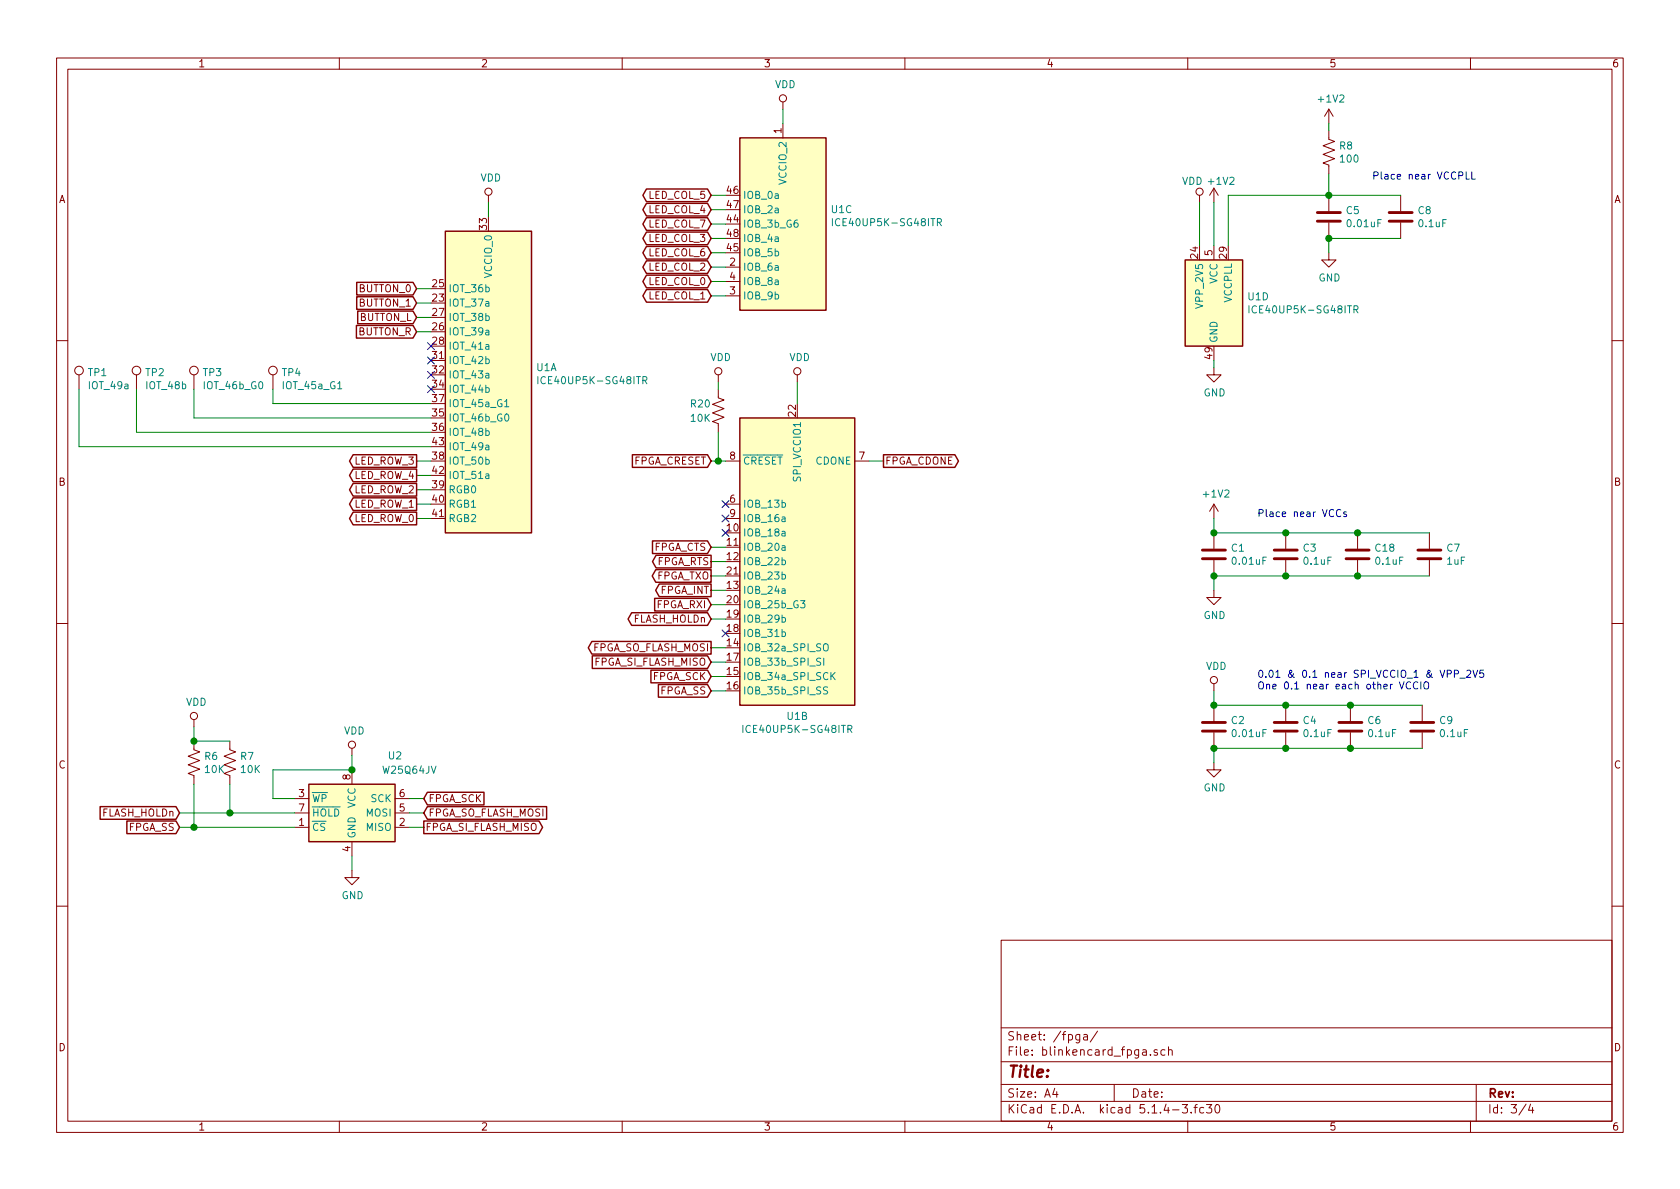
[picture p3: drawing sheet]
EESchema Schematic File Version 4
LIBS:blinkencard-cache
EELAYER 30 0
EELAYER END
$Descr A4 11693 8268
encoding utf-8
Sheet 3 4
Title ""
Date ""
Rev ""
Comp ""
Comment1 ""
Comment2 ""
Comment3 ""
Comment4 ""
$EndDescr
$Comp
L FPGA_Lattice:ICE40UP5K-SG48ITR U1
U 2 1
P 5550 3900
F 0 "U1" H 5550 2825 50  0000 C CNN
F 1 "ICE40UP5K-SG48ITR" H 5550 2734 50  0000 C CNN
F 2 "Package_DFN_QFN:QFN-48-1EP_7x7mm_P0.5mm_EP5.6x5.6mm_ThermalVias" H 5550 2550 50  0001 C CNN
F 3 "http://www.latticesemi.com/Products/FPGAandCPLD/iCE40Ultra" H 5150 4900 50  0001 C CNN
	2    5550 3900
	1    0    0    -1  
$EndComp
$Comp
L FPGA_Lattice:ICE40UP5K-SG48ITR U1
U 3 1
P 5450 1550
F 0 "U1" H 5780 1653 50  0000 L CNN
F 1 "ICE40UP5K-SG48ITR" H 5780 1562 50  0000 L CNN
F 2 "Package_DFN_QFN:QFN-48-1EP_7x7mm_P0.5mm_EP5.6x5.6mm_ThermalVias" H 5450 200 50  0001 C CNN
F 3 "http://www.latticesemi.com/Products/FPGAandCPLD/iCE40Ultra" H 5050 2550 50  0001 C CNN
	3    5450 1550
	1    0    0    -1  
$EndComp
$Comp
L FPGA_Lattice:ICE40UP5K-SG48ITR U1
U 4 1
P 8450 2100
F 0 "U1" H 8680 2146 50  0000 L CNN
F 1 "ICE40UP5K-SG48ITR" H 8680 2055 50  0000 L CNN
F 2 "Package_DFN_QFN:QFN-48-1EP_7x7mm_P0.5mm_EP5.6x5.6mm_ThermalVias" H 8450 750 50  0001 C CNN
F 3 "http://www.latticesemi.com/Products/FPGAandCPLD/iCE40Ultra" H 8050 3100 50  0001 C CNN
	4    8450 2100
	1    0    0    -1  
$EndComp
Text GLabel 2900 3600 0    50   Output ~ 0
LED_ROW_0
Text GLabel 2900 3400 0    50   Output ~ 0
LED_ROW_2
Text GLabel 2900 3200 0    50   Output ~ 0
LED_ROW_3
Wire Wire Line
	3000 3200 2900 3200
Wire Wire Line
	3000 3300 2900 3300
Wire Wire Line
	3000 3400 2900 3400
Wire Wire Line
	3000 3500 2900 3500
Wire Wire Line
	3000 3600 2900 3600
Text GLabel 4950 2050 0    50   3State ~ 0
LED_COL_1
Text GLabel 4950 1950 0    50   3State ~ 0
LED_COL_0
Text GLabel 4950 1850 0    50   3State ~ 0
LED_COL_2
Text GLabel 4950 1750 0    50   3State ~ 0
LED_COL_6
Text GLabel 4950 1650 0    50   3State ~ 0
LED_COL_3
Text GLabel 4950 1550 0    50   3State ~ 0
LED_COL_7
Text GLabel 4950 1450 0    50   3State ~ 0
LED_COL_4
Text GLabel 4950 1350 0    50   3State ~ 0
LED_COL_5
Wire Wire Line
	4950 1350 5050 1350
Wire Wire Line
	5050 1450 4950 1450
Wire Wire Line
	5050 1550 4950 1550
Wire Wire Line
	5050 1650 4950 1650
Wire Wire Line
	5050 1750 4950 1750
Wire Wire Line
	5050 1850 4950 1850
Wire Wire Line
	5050 1950 4950 1950
Wire Wire Line
	5050 2050 4950 2050
Text GLabel 4950 4000 0    50   Output ~ 0
FPGA_TXO
Text GLabel 4950 4200 0    50   Input ~ 0
FPGA_RXI
Wire Wire Line
	4950 4000 5050 4000
Wire Wire Line
	4950 4200 5050 4200
Text GLabel 4950 4100 0    50   Output ~ 0
FPGA_INT
Wire Wire Line
	5050 4100 4950 4100
$Comp
L power:+1V2 #PWR011
U 1 1
P 8450 1400
F 0 "#PWR011" H 8450 1250 50  0001 C CNN
F 1 "+1V2" H 8500 1550 50  0000 C CNN
F 2 "" H 8450 1400 50  0001 C CNN
F 3 "" H 8450 1400 50  0001 C CNN
	1    8450 1400
	1    0    0    -1  
$EndComp
$Comp
L power:VDD #PWR09
U 1 1
P 8350 1400
F 0 "#PWR09" H 8350 1250 50  0001 C CNN
F 1 "VDD" H 8300 1550 50  0000 C CNN
F 2 "" H 8350 1400 50  0001 C CNN
F 3 "" H 8350 1400 50  0001 C CNN
	1    8350 1400
	1    0    0    -1  
$EndComp
Wire Wire Line
	8350 1400 8350 1700
$Comp
L power:GND #PWR010
U 1 1
P 8450 2550
F 0 "#PWR010" H 8450 2300 50  0001 C CNN
F 1 "GND" H 8455 2377 50  0000 C CNN
F 2 "" H 8450 2550 50  0001 C CNN
F 3 "" H 8450 2550 50  0001 C CNN
	1    8450 2550
	1    0    0    -1  
$EndComp
Wire Wire Line
	8450 2500 8450 2550
$Comp
L power:VDD #PWR08
U 1 1
P 5550 2650
F 0 "#PWR08" H 5550 2500 50  0001 C CNN
F 1 "VDD" H 5567 2823 50  0000 C CNN
F 2 "" H 5550 2650 50  0001 C CNN
F 3 "" H 5550 2650 50  0001 C CNN
	1    5550 2650
	1    0    0    -1  
$EndComp
$Comp
L power:VDD #PWR07
U 1 1
P 5450 750
F 0 "#PWR07" H 5450 600 50  0001 C CNN
F 1 "VDD" H 5467 923 50  0000 C CNN
F 2 "" H 5450 750 50  0001 C CNN
F 3 "" H 5450 750 50  0001 C CNN
	1    5450 750 
	1    0    0    -1  
$EndComp
$Comp
L power:VDD #PWR06
U 1 1
P 3400 1400
F 0 "#PWR06" H 3400 1250 50  0001 C CNN
F 1 "VDD" H 3417 1573 50  0000 C CNN
F 2 "" H 3400 1400 50  0001 C CNN
F 3 "" H 3400 1400 50  0001 C CNN
	1    3400 1400
	1    0    0    -1  
$EndComp
Wire Wire Line
	3400 1400 3400 1500
Wire Wire Line
	5450 750  5450 850 
Text GLabel 2900 2000 0    50   Input ~ 0
BUTTON_0
Text GLabel 2900 2100 0    50   Input ~ 0
BUTTON_1
Text GLabel 2900 2200 0    50   Input ~ 0
BUTTON_L
Text GLabel 2900 2300 0    50   Input ~ 0
BUTTON_R
Wire Wire Line
	3000 2000 2900 2000
Wire Wire Line
	2900 2100 3000 2100
Wire Wire Line
	3000 2200 2900 2200
Wire Wire Line
	2900 2300 3000 2300
Text GLabel 6150 3200 2    50   Output ~ 0
FPGA_CDONE
Text GLabel 4950 3200 0    50   Input ~ 0
FPGA_CRESET
Wire Wire Line
	4950 3200 5000 3200
Wire Wire Line
	6050 3200 6150 3200
$Comp
L Connector:TestPoint TP4
U 1 1
P 1900 2700
F 0 "TP4" H 1958 2818 50  0000 L CNN
F 1 "IOT_45a_G1" H 1958 2727 50  0000 L CNN
F 2 "TestPoint:TestPoint_Pad_D1.5mm" H 2100 2700 50  0001 C CNN
F 3 "~" H 2100 2700 50  0001 C CNN
	1    1900 2700
	1    0    0    -1  
$EndComp
$Comp
L Connector:TestPoint TP3
U 1 1
P 1350 2700
F 0 "TP3" H 1408 2818 50  0000 L CNN
F 1 "IOT_46b_G0" H 1408 2727 50  0000 L CNN
F 2 "TestPoint:TestPoint_Pad_D1.5mm" H 1550 2700 50  0001 C CNN
F 3 "~" H 1550 2700 50  0001 C CNN
	1    1350 2700
	1    0    0    -1  
$EndComp
Wire Wire Line
	1900 2800 1900 2700
Wire Wire Line
	1350 2900 1350 2700
NoConn ~ 3000 2400
NoConn ~ 3000 2500
NoConn ~ 3000 2600
NoConn ~ 3000 2700
$Comp
L Device:C C1
U 1 1
P 8450 3850
F 0 "C1" H 8565 3896 50  0000 L CNN
F 1 "0.01uF" H 8565 3805 50  0000 L CNN
F 2 "Capacitor_SMD:C_0805_2012Metric" H 8488 3700 50  0001 C CNN
F 3 "~" H 8450 3850 50  0001 C CNN
	1    8450 3850
	1    0    0    -1  
$EndComp
$Comp
L Device:C C3
U 1 1
P 8950 3850
F 0 "C3" H 9065 3896 50  0000 L CNN
F 1 "0.1uF" H 9065 3805 50  0000 L CNN
F 2 "Capacitor_SMD:C_0805_2012Metric" H 8988 3700 50  0001 C CNN
F 3 "~" H 8950 3850 50  0001 C CNN
	1    8950 3850
	1    0    0    -1  
$EndComp
$Comp
L power:+1V2 #PWR015
U 1 1
P 8450 3600
F 0 "#PWR015" H 8450 3450 50  0001 C CNN
F 1 "+1V2" H 8465 3773 50  0000 C CNN
F 2 "" H 8450 3600 50  0001 C CNN
F 3 "" H 8450 3600 50  0001 C CNN
	1    8450 3600
	1    0    0    -1  
$EndComp
$Comp
L Device:C C7
U 1 1
P 9950 3850
F 0 "C7" H 10065 3896 50  0000 L CNN
F 1 "1uF" H 10065 3805 50  0000 L CNN
F 2 "Capacitor_SMD:C_0805_2012Metric" H 9988 3700 50  0001 C CNN
F 3 "~" H 9950 3850 50  0001 C CNN
	1    9950 3850
	1    0    0    -1  
$EndComp
$Comp
L power:GND #PWR016
U 1 1
P 8450 4100
F 0 "#PWR016" H 8450 3850 50  0001 C CNN
F 1 "GND" H 8455 3927 50  0000 C CNN
F 2 "" H 8450 4100 50  0001 C CNN
F 3 "" H 8450 4100 50  0001 C CNN
	1    8450 4100
	1    0    0    -1  
$EndComp
Wire Wire Line
	8450 3600 8450 3700
Wire Wire Line
	8450 4000 8450 4100
Wire Wire Line
	8450 3700 8950 3700
Connection ~ 8450 3700
Wire Wire Line
	8950 3700 9450 3700
Connection ~ 8950 3700
Wire Wire Line
	9450 4000 8950 4000
Wire Wire Line
	8950 4000 8450 4000
Connection ~ 8950 4000
Connection ~ 8450 4000
Wire Wire Line
	8450 1400 8450 1700
Connection ~ 9250 1350
Wire Wire Line
	9250 1350 9250 1200
Wire Wire Line
	9250 850  9250 900 
$Comp
L Device:R_US R8
U 1 1
P 9250 1050
F 0 "R8" H 9318 1096 50  0000 L CNN
F 1 "100" H 9318 1005 50  0000 L CNN
F 2 "Resistor_SMD:R_0603_1608Metric" V 9290 1040 50  0001 C CNN
F 3 "~" H 9250 1050 50  0001 C CNN
	1    9250 1050
	1    0    0    -1  
$EndComp
Connection ~ 9250 1650
Wire Wire Line
	9750 1650 9250 1650
Wire Wire Line
	9250 1350 9750 1350
Wire Wire Line
	9250 1650 9250 1750
$Comp
L power:GND #PWR020
U 1 1
P 9250 1750
F 0 "#PWR020" H 9250 1500 50  0001 C CNN
F 1 "GND" H 9255 1577 50  0000 C CNN
F 2 "" H 9250 1750 50  0001 C CNN
F 3 "" H 9250 1750 50  0001 C CNN
	1    9250 1750
	1    0    0    -1  
$EndComp
$Comp
L power:+1V2 #PWR019
U 1 1
P 9250 850
F 0 "#PWR019" H 9250 700 50  0001 C CNN
F 1 "+1V2" H 9265 1023 50  0000 C CNN
F 2 "" H 9250 850 50  0001 C CNN
F 3 "" H 9250 850 50  0001 C CNN
	1    9250 850 
	1    0    0    -1  
$EndComp
$Comp
L Device:C C8
U 1 1
P 9750 1500
F 0 "C8" H 9865 1546 50  0000 L CNN
F 1 "0.1uF" H 9865 1455 50  0000 L CNN
F 2 "Capacitor_SMD:C_0805_2012Metric" H 9788 1350 50  0001 C CNN
F 3 "~" H 9750 1500 50  0001 C CNN
	1    9750 1500
	1    0    0    -1  
$EndComp
$Comp
L Device:C C5
U 1 1
P 9250 1500
F 0 "C5" H 9365 1546 50  0000 L CNN
F 1 "0.01uF" H 9365 1455 50  0000 L CNN
F 2 "Capacitor_SMD:C_0805_2012Metric" H 9288 1350 50  0001 C CNN
F 3 "~" H 9250 1500 50  0001 C CNN
	1    9250 1500
	1    0    0    -1  
$EndComp
Wire Wire Line
	8550 1700 8550 1350
Wire Wire Line
	8550 1350 9250 1350
$Comp
L Device:C C2
U 1 1
P 8450 5050
F 0 "C2" H 8565 5096 50  0000 L CNN
F 1 "0.01uF" H 8565 5005 50  0000 L CNN
F 2 "Capacitor_SMD:C_0805_2012Metric" H 8488 4900 50  0001 C CNN
F 3 "~" H 8450 5050 50  0001 C CNN
	1    8450 5050
	1    0    0    -1  
$EndComp
$Comp
L Device:C C4
U 1 1
P 8950 5050
F 0 "C4" H 9065 5096 50  0000 L CNN
F 1 "0.1uF" H 9065 5005 50  0000 L CNN
F 2 "Capacitor_SMD:C_0805_2012Metric" H 8988 4900 50  0001 C CNN
F 3 "~" H 8950 5050 50  0001 C CNN
	1    8950 5050
	1    0    0    -1  
$EndComp
$Comp
L power:GND #PWR018
U 1 1
P 8450 5300
F 0 "#PWR018" H 8450 5050 50  0001 C CNN
F 1 "GND" H 8455 5127 50  0000 C CNN
F 2 "" H 8450 5300 50  0001 C CNN
F 3 "" H 8450 5300 50  0001 C CNN
	1    8450 5300
	1    0    0    -1  
$EndComp
Wire Wire Line
	8450 4800 8450 4900
Wire Wire Line
	8450 5200 8450 5300
Wire Wire Line
	8450 4900 8950 4900
Connection ~ 8450 4900
Wire Wire Line
	8950 5200 8450 5200
Connection ~ 8450 5200
$Comp
L power:VDD #PWR017
U 1 1
P 8450 4800
F 0 "#PWR017" H 8450 4650 50  0001 C CNN
F 1 "VDD" H 8467 4973 50  0000 C CNN
F 2 "" H 8450 4800 50  0001 C CNN
F 3 "" H 8450 4800 50  0001 C CNN
	1    8450 4800
	1    0    0    -1  
$EndComp
$Comp
L Device:C C9
U 1 1
P 9900 5050
F 0 "C9" H 10015 5096 50  0000 L CNN
F 1 "0.1uF" H 10015 5005 50  0000 L CNN
F 2 "Capacitor_SMD:C_0805_2012Metric" H 9938 4900 50  0001 C CNN
F 3 "~" H 9900 5050 50  0001 C CNN
	1    9900 5050
	1    0    0    -1  
$EndComp
Wire Wire Line
	9400 4900 9900 4900
Wire Wire Line
	9900 5200 9400 5200
Wire Wire Line
	8950 4900 9400 4900
Connection ~ 8950 4900
Connection ~ 9400 4900
Connection ~ 9400 5200
Wire Wire Line
	8950 5200 9400 5200
Connection ~ 8950 5200
Text Notes 8750 4800 0    50   ~ 0
0.01 & 0.1 near SPI_VCCIO_1 & VPP_2V5\nOne 0.1 near each other VCCIO
Text Notes 8750 3600 0    50   ~ 0
Place near VCCs
Text Notes 9550 1250 0    50   ~ 0
Place near VCCPLL
$Comp
L Memory_EEPROM:25LCxxx U2
U 1 1
P 2450 5650
F 0 "U2" H 2750 6050 50  0000 C CNN
F 1 "W25Q64JV" H 2850 5950 50  0000 C CNN
F 2 "Package_SO:SOIC-8_5.275x5.275mm_P1.27mm" H 2450 5650 50  0001 C CNN
F 3 "https://www.mouser.com/datasheet/2/949/w25q64jv_revj_03272018_plus-1489671.pdf" H 2450 5650 50  0001 C CNN
	1    2450 5650
	1    0    0    -1  
$EndComp
Wire Wire Line
	1900 5350 2450 5350
Wire Wire Line
	2050 5550 1900 5550
Wire Wire Line
	1900 5550 1900 5350
$Comp
L Device:R_US R6
U 1 1
P 1350 5300
F 0 "R6" H 1418 5346 50  0000 L CNN
F 1 "10K" H 1418 5255 50  0000 L CNN
F 2 "Resistor_SMD:R_0603_1608Metric" V 1390 5290 50  0001 C CNN
F 3 "~" H 1350 5300 50  0001 C CNN
	1    1350 5300
	1    0    0    -1  
$EndComp
$Comp
L power:VDD #PWR013
U 1 1
P 2450 5250
F 0 "#PWR013" H 2450 5100 50  0001 C CNN
F 1 "VDD" H 2467 5423 50  0000 C CNN
F 2 "" H 2450 5250 50  0001 C CNN
F 3 "" H 2450 5250 50  0001 C CNN
	1    2450 5250
	1    0    0    -1  
$EndComp
$Comp
L power:VDD #PWR012
U 1 1
P 1350 5050
F 0 "#PWR012" H 1350 4900 50  0001 C CNN
F 1 "VDD" H 1367 5223 50  0000 C CNN
F 2 "" H 1350 5050 50  0001 C CNN
F 3 "" H 1350 5050 50  0001 C CNN
	1    1350 5050
	1    0    0    -1  
$EndComp
Wire Wire Line
	2450 5250 2450 5350
Connection ~ 2450 5350
$Comp
L power:GND #PWR014
U 1 1
P 2450 6050
F 0 "#PWR014" H 2450 5800 50  0001 C CNN
F 1 "GND" H 2455 5877 50  0000 C CNN
F 2 "" H 2450 6050 50  0001 C CNN
F 3 "" H 2450 6050 50  0001 C CNN
	1    2450 6050
	1    0    0    -1  
$EndComp
Wire Wire Line
	2450 5950 2450 6050
Text GLabel 4950 4500 0    50   Output ~ 0
FPGA_SO_FLASH_MOSI
Text GLabel 4950 4600 0    50   Input ~ 0
FPGA_SI_FLASH_MISO
Text GLabel 4950 4700 0    50   Input ~ 0
FPGA_SCK
Text GLabel 4950 4800 0    50   Input ~ 0
FPGA_SS
Wire Wire Line
	5050 4500 4950 4500
Wire Wire Line
	4950 4600 5050 4600
Wire Wire Line
	5050 4700 4950 4700
Wire Wire Line
	4950 4800 5050 4800
Text GLabel 2950 5750 2    50   Output ~ 0
FPGA_SI_FLASH_MISO
Text GLabel 2950 5650 2    50   Input ~ 0
FPGA_SO_FLASH_MOSI
Text GLabel 2950 5550 2    50   Input ~ 0
FPGA_SCK
Text GLabel 1250 5750 0    50   Input ~ 0
FPGA_SS
Wire Wire Line
	2950 5550 2850 5550
Wire Wire Line
	2950 5650 2850 5650
Wire Wire Line
	2950 5750 2850 5750
Wire Wire Line
	1350 5150 1350 5050
Wire Wire Line
	1250 5750 1350 5750
$Comp
L Device:R_US R7
U 1 1
P 1600 5300
F 0 "R7" H 1668 5346 50  0000 L CNN
F 1 "10K" H 1668 5255 50  0000 L CNN
F 2 "Resistor_SMD:R_0603_1608Metric" V 1640 5290 50  0001 C CNN
F 3 "~" H 1600 5300 50  0001 C CNN
	1    1600 5300
	1    0    0    -1  
$EndComp
Text GLabel 1250 5650 0    50   Input ~ 0
FLASH_HOLDn
Wire Wire Line
	1250 5650 1600 5650
Wire Wire Line
	1350 5450 1350 5750
Connection ~ 1350 5750
Wire Wire Line
	1600 5150 1350 5150
Connection ~ 1350 5150
Wire Wire Line
	1350 5750 2050 5750
Wire Wire Line
	1600 5450 1600 5650
Connection ~ 1600 5650
Wire Wire Line
	1600 5650 2050 5650
Text GLabel 4950 4300 0    50   BiDi ~ 0
FLASH_HOLDn
Wire Wire Line
	5050 4300 4950 4300
NoConn ~ 5050 4400
$Comp
L FPGA_Lattice:ICE40UP5K-SG48ITR U1
U 1 1
P 3400 2600
F 0 "U1" H 3730 2653 50  0000 L CNN
F 1 "ICE40UP5K-SG48ITR" H 3730 2562 50  0000 L CNN
F 2 "Package_DFN_QFN:QFN-48-1EP_7x7mm_P0.5mm_EP5.6x5.6mm_ThermalVias" H 3400 1250 50  0001 C CNN
F 3 "http://www.latticesemi.com/Products/FPGAandCPLD/iCE40Ultra" H 3000 3600 50  0001 C CNN
	1    3400 2600
	1    0    0    -1  
$EndComp
$Comp
L Connector:TestPoint TP1
U 1 1
P 550 2700
F 0 "TP1" H 608 2818 50  0000 L CNN
F 1 "IOT_49a" H 608 2727 50  0000 L CNN
F 2 "TestPoint:TestPoint_Pad_D1.5mm" H 750 2700 50  0001 C CNN
F 3 "~" H 750 2700 50  0001 C CNN
	1    550  2700
	1    0    0    -1  
$EndComp
Wire Wire Line
	550  3100 550  2700
$Comp
L Connector:TestPoint TP2
U 1 1
P 950 2700
F 0 "TP2" H 1008 2818 50  0000 L CNN
F 1 "IOT_48b" H 1008 2727 50  0000 L CNN
F 2 "TestPoint:TestPoint_Pad_D1.5mm" H 1150 2700 50  0001 C CNN
F 3 "~" H 1150 2700 50  0001 C CNN
	1    950  2700
	1    0    0    -1  
$EndComp
Wire Wire Line
	950  3000 950  2700
Wire Wire Line
	1900 2800 3000 2800
Wire Wire Line
	1350 2900 3000 2900
Wire Wire Line
	950  3000 3000 3000
Wire Wire Line
	550  3100 3000 3100
Text GLabel 4950 3900 0    50   Output ~ 0
FPGA_RTS
Text GLabel 4950 3800 0    50   Input ~ 0
FPGA_CTS
Wire Wire Line
	4950 3800 5050 3800
Wire Wire Line
	5050 3900 4950 3900
NoConn ~ 5050 3500
NoConn ~ 5050 3600
NoConn ~ 5050 3700
$Comp
L Device:C C6
U 1 1
P 9400 5050
F 0 "C6" H 9515 5096 50  0000 L CNN
F 1 "0.1uF" H 9515 5005 50  0000 L CNN
F 2 "Capacitor_SMD:C_0805_2012Metric" H 9438 4900 50  0001 C CNN
F 3 "~" H 9400 5050 50  0001 C CNN
	1    9400 5050
	1    0    0    -1  
$EndComp
Text GLabel 2900 3500 0    50   Output ~ 0
LED_ROW_1
Text GLabel 2900 3300 0    50   Output ~ 0
LED_ROW_4
$Comp
L Device:C C18
U 1 1
P 9450 3850
F 0 "C18" H 9565 3896 50  0000 L CNN
F 1 "0.1uF" H 9565 3805 50  0000 L CNN
F 2 "Capacitor_SMD:C_0805_2012Metric" H 9488 3700 50  0001 C CNN
F 3 "~" H 9450 3850 50  0001 C CNN
	1    9450 3850
	1    0    0    -1  
$EndComp
Wire Wire Line
	9450 3700 9950 3700
Connection ~ 9450 3700
Wire Wire Line
	9950 4000 9450 4000
Connection ~ 9450 4000
$Comp
L Device:R_US R20
U 1 1
P 5000 2850
F 0 "R20" H 4800 2900 50  0000 L CNN
F 1 "10K" H 4800 2800 50  0000 L CNN
F 2 "Resistor_SMD:R_0603_1608Metric" V 5040 2840 50  0001 C CNN
F 3 "~" H 5000 2850 50  0001 C CNN
	1    5000 2850
	1    0    0    -1  
$EndComp
Wire Wire Line
	5000 3200 5000 3000
Connection ~ 5000 3200
Wire Wire Line
	5000 3200 5050 3200
$Comp
L power:VDD #PWR023
U 1 1
P 5000 2650
F 0 "#PWR023" H 5000 2500 50  0001 C CNN
F 1 "VDD" H 5017 2823 50  0000 C CNN
F 2 "" H 5000 2650 50  0001 C CNN
F 3 "" H 5000 2650 50  0001 C CNN
	1    5000 2650
	1    0    0    -1  
$EndComp
Wire Wire Line
	5000 2650 5000 2700
Wire Wire Line
	5550 2650 5550 2800
$EndSCHEMATC
